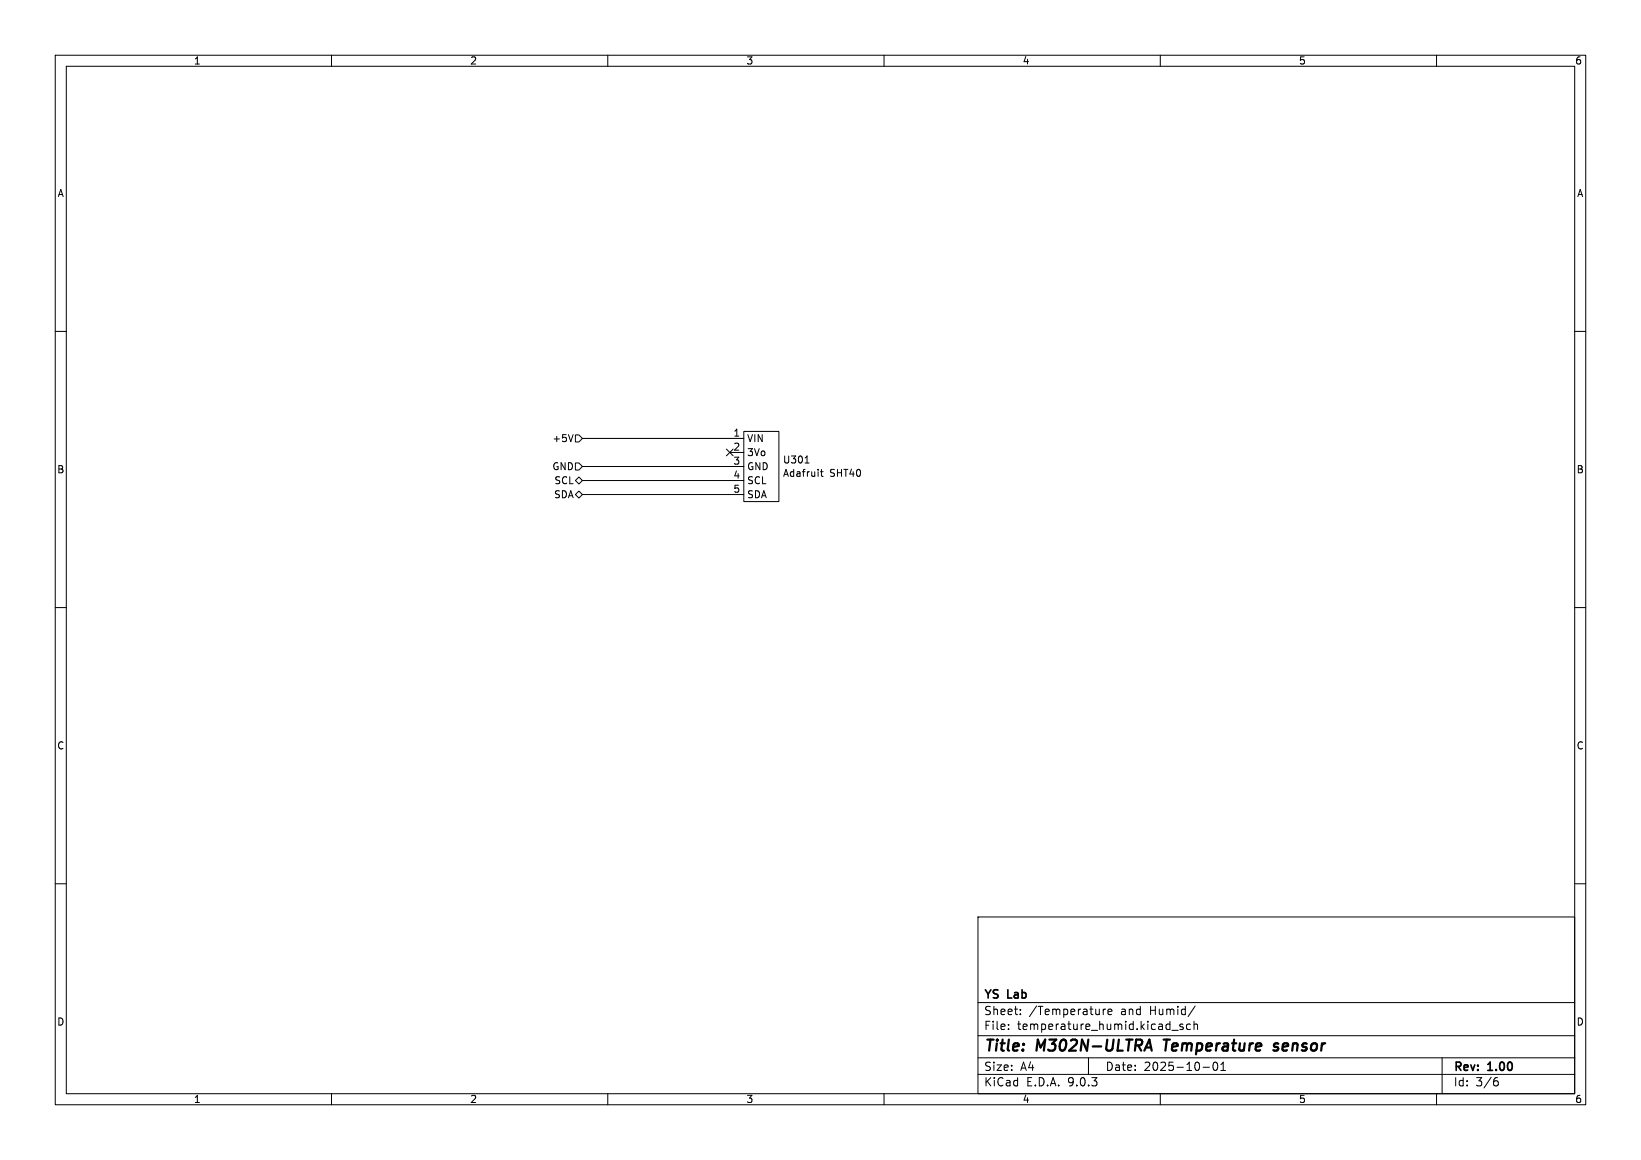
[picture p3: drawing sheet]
<svg xmlns="http://www.w3.org/2000/svg" width="297mm" height="210mm" viewBox="0 0 297 210" stroke-linecap="round" stroke-linejoin="round" font-family="sans-serif">
<g fill="none" stroke="#000" stroke-width=".18">
<path d="M10 10h277v190h-277zM12 12h273v186h-273zM60 10v2M110 10v2M160 10v2M210 10v2M260 10v2M10 60h2M103.7 78.7l-.4 1.3M104.1 78.7h.7l.6 .7-.6 .6h-.7zM105.4 79.4h29.2M134.6 78.1h6.4v12.7h-6.4z"/>
<path d="M285 60h2M104.1 87l.7-.6 .6 .6-.6 .6zM104.1 83.8h.7l.6 .7-.6 .6h-.7zM104.1 89.5l.7-.6 .6 .6-.6 .7zM105.4 84.5h29.2M105.4 87h29.2M105.4 89.5h29.2M131.5 81.3l1.2 1.2M132.1 81.9h2.5M132.7 81.3l-1.2 1.2M145.7 83.8h.7M148.5 85.4h.5"/>
<path d="M148.7 85v1.1l.3 .1M10 110h2M285 110h2M10 160h2M177 166h108v32h-108zM285 160h2M60 198v2M110 198v2M160 198v2M177 194.5h108M177 191.5h108M177 187.5h108"/>
<path d="M177 181.5h108M182.5 186.3v.1M182.5 185.5v.1M184.7 183.6v.1M184.7 182.8v.1M197 191.5v3M199.7 182.7v1M200.1 182.7l-.3 .1-.1 .2M200.5 183.2l.7-.1v-.3l-.5-.1-.2 .2 .1 .7h.6M210 198v2M212.1 186.5h1.1M214.1 185.5l-.4-.1-.2 .2 .1 .2 .5 .2v.3h-.6"/>
<path d="M215.5 185.5l-.5-.1-.3 .3v.4l.2 .2h.6M216.1 185.5l.2-.1 .4 .1v.9M216.1 184.9v1.5M216.3 182.1l-1.3 2M217.7 193.2h1.2M219.7 192.4a.81 .81 0 0 0 .3 1.4l.2-.1 .2-.5-.2-.8M221 193.8h.8M221 192.7l.4-.4v1.5M260 198v2M261 191.5v6.5M270.6 195.7h.4l.2 .3-.1 .5-.5 .1M271 195.1l-.4 .1"/>
</g>
<path d="M207.1 190.2l.9-2 .4 2M207.4 189.6h.9M210.6 188.2h1.1M211.2 188.2l-.3 2M231.4 189a.49 .49 0 0 0-.8 .3v.1l.7 .2v.3l-.3 .3-.5-.1" fill="none" stroke="#000" stroke-width=".4"/>
<g font-size="2.8">
<text x="178" y="190.9">Title:</text>
<text x="187.7" y="190.9">M302N-ULTRA</text>
<text x="211.5" y="190.9">Temperature</text>
<text x="232.2" y="190.9">sensor</text>
</g>
<g font-size="2.1">
<text x="178" y="184">Sheet:</text>
<text x="178" y="181.2">YS</text>
<text x="182.5" y="181.2">Lab</text>
<text x="186.2" y="184">/Temperature</text>
<text x="202.9" y="184">and</text>
<text x="208.3" y="184">Humid/</text>
<text x="178" y="186.7">File:</text>
<text x="184.1" y="186.7">temperature_humid.kicad_sch</text>
<text x="178" y="196.9">KiCad</text>
<text x="178" y="194.1">Size:</text>
<text x="184.7" y="194.1">A4</text>
<text x="185.7" y="196.9">E.D.A.</text>
<text x="193.3" y="196.9">9.0.3</text>
<text x="200" y="194.1">Date:</text>
<text x="207" y="194.1">2025-10-01</text>
<text x="263" y="194.3">Rev:</text>
<text x="263" y="196.9">Id:</text>
<text x="267.1" y="196.9">3/6</text>
<text x="269.4" y="194.3">1.00</text>
</g>
<g font-size="1.8">
<text x="35" y="11.9">1</text>
<text x="85" y="11.9">2</text>
<text x="135" y="11.9">3</text>
<text x="185" y="11.9">4</text>
<text x="235" y="11.9">5</text>
<text x="285" y="11.9">6</text>
<text x="10.3" y="35.9">A</text>
<text x="285.3" y="35.9">A</text>
<text x="99.9" y="80.2">+5V</text>
<text x="132.6" y="79.1">1</text>
<text x="132.6" y="81.7">2</text>
<text x="135.1" y="80.2">VIN</text>
<text x="135.1" y="82.8">3Vo</text>
<text x="10.3" y="85.9">B</text>
<text x="99.9" y="85.3">GND</text>
<text x="100.2" y="87.9">SCL</text>
<text x="132.6" y="84.2">3</text>
<text x="132.6" y="86.7">4</text>
<text x="132.6" y="89.3">5</text>
<text x="135.1" y="85.3">GND</text>
<text x="135.1" y="87.9">SCL</text>
<text x="141.6" y="84.1">U301</text>
<text x="141.6" y="86.5">Adafruit</text>
<text x="150.2" y="86.5">SHT40</text>
<text x="285.3" y="85.9">B</text>
<text x="100.2" y="90.4">SDA</text>
<text x="135.1" y="90.4">SDA</text>
<text x="10.3" y="135.9">C</text>
<text x="285.3" y="135.9">C</text>
<text x="10.3" y="185.9">D</text>
<text x="285.3" y="185.9">D</text>
<text x="35" y="199.9">1</text>
<text x="85" y="199.9">2</text>
<text x="135" y="199.9">3</text>
<text x="185" y="199.9">4</text>
<text x="235" y="199.9">5</text>
<text x="285" y="199.9">6</text>
</g>
</svg>
